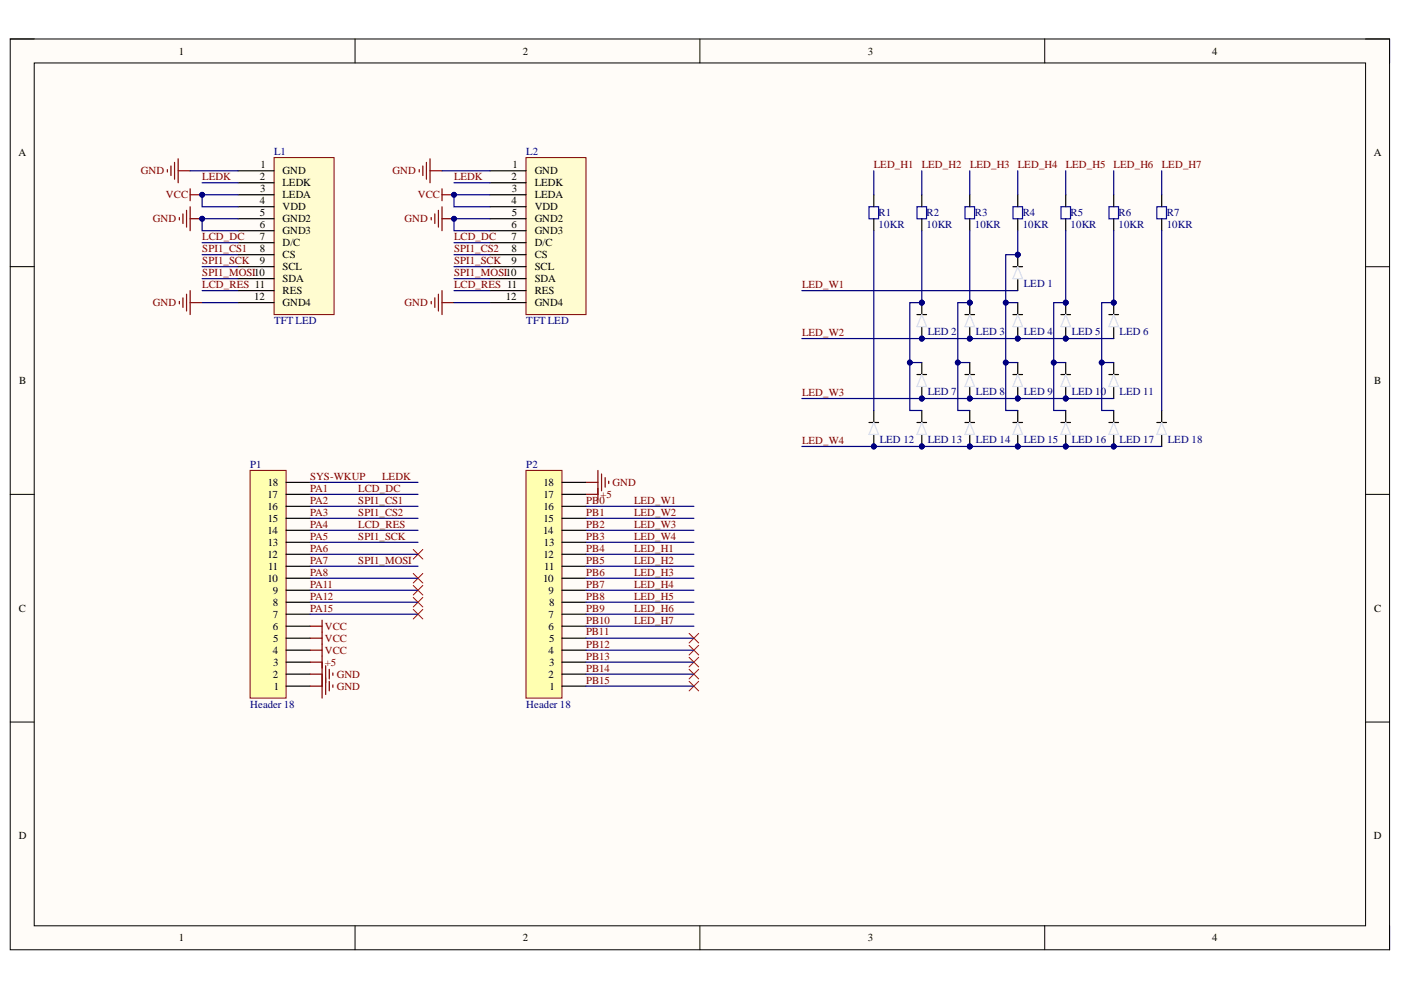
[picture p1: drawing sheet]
# Altium project RobotHead.PrjPcb
1 sheet, 29 parts. Net scope: global (net labels, ports and power ports of the same name join across sheets).
Board file: RobotHead.PcbDoc

## Sheet RobotHead.SchDoc
size A4; SheetNumber: 1; SheetTotal: 1

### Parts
L1  TFT LED  [LCD-1.28 IPS - (2)]
L2  TFT LED  [LCD-1.28 IPS - (2)]
LED_1  LED 0603  [LED 0603]  (value not drawn)
LED_2  LED 0603  [LED 0603]  (value not drawn)
LED_3  LED 0603  [LED 0603]  (value not drawn)
LED_4  LED 0603  [LED 0603]  (value not drawn)
LED_5  LED 0603  [LED 0603]  (value not drawn)
LED_6  LED 0603  [LED 0603]  (value not drawn)
LED_7  LED 0603  [LED 0603]  (value not drawn)
LED_8  LED 0603  [LED 0603]  (value not drawn)
LED_9  LED 0603  [LED 0603]  (value not drawn)
LED_10  LED 0603  [LED 0603]  (value not drawn)
LED_11  LED 0603  [LED 0603]  (value not drawn)
LED_12  LED 0603  [LED 0603]  (value not drawn)
LED_13  LED 0603  [LED 0603]  (value not drawn)
LED_14  LED 0603  [LED 0603]  (value not drawn)
LED_15  LED 0603  [LED 0603]  (value not drawn)
LED_16  LED 0603  [LED 0603]  (value not drawn)
LED_17  LED 0603  [LED 0603]  (value not drawn)
LED_18  LED 0603  [LED 0603]  (value not drawn)
P1  Header 18  [HDR1X18]
P2  Header 18  [HDR1X18]
R1  10KR  [CR1608-0603]
R2  10KR  [CR1608-0603]
R3  10KR  [CR1608-0603]
R4  10KR  [CR1608-0603]
R5  10KR  [CR1608-0603]
R6  10KR  [CR1608-0603]
R7  10KR  [CR1608-0603]

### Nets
+5: P1.3 P2.17
GND: L1.1(GND) L1.5(GND2) L1.6(GND3) L1.12(GND4) L2.1(GND) L2.5(GND2) L2.6(GND3) L2.12(GND4) P1.1 P1.2 P2.18
VCC: L1.3(LEDA) L1.4(VDD) L2.3(LEDA) L2.4(VDD) P1.4 P1.5 P1.6
LCD_DC: L1.7(D/C) L2.7(D/C) P1.17  [also labelled PA1]
LCD_RES: L1.11(RES) L2.11(RES) P1.14  [also labelled PA4]
LED_H1: P2.12 R1.2  [also labelled PB4]
LED_H2: P2.11 R2.2  [also labelled PB5]
LED_H3: P2.10 R3.2  [also labelled PB6]
LED_H4: P2.9 R4.2  [also labelled PB7]
LED_H5: P2.8 R5.2  [also labelled PB8]
LED_H6: P2.7 R6.2  [also labelled PB9]
LED_H7: P2.6 R7.2  [also labelled PB10]
LED_W1: LED_1.1 P2.16  [also labelled PB0]
LED_W2: LED_2.1 LED_3.1 LED_4.1 LED_5.1 LED_6.1 P2.15  [also labelled PB1]
LED_W3: LED_7.1 LED_8.1 LED_9.1 LED_10.1 LED_11.1 P2.14  [also labelled PB2]
LED_W4: LED_12.1 LED_13.1 LED_14.1 LED_15.1 LED_16.1 LED_17.1 LED_18.1 P2.13  [also labelled PB3]
LEDK: L1.2(LEDK) L2.2(LEDK) P1.18  [also labelled SYS-WKUP]
PA2: L1.8(CS) P1.16  [also labelled SPI1_CS1]
PA3: L2.8(CS) P1.15  [also labelled SPI1_CS2]
PA5: L1.9(SCL) L2.9(SCL) P1.13  [also labelled SPI1_SCK]
PA6: P1.12
PA7: L1.10(SDA) L2.10(SDA) P1.11  [also labelled SPI1_MOSI]
PA8: P1.10
PA11: P1.9
PA12: P1.8
PA15: P1.7
PB11: P2.5
PB12: P2.4
PB13: P2.3
PB14: P2.2
PB15: P2.1
NetLED_1_2: LED_1.2 LED_4.2 LED_9.2 LED_15.2 R4.1
NetLED_2_2: LED_2.2 LED_7.2 LED_13.2 R2.1
NetLED_3_2: LED_3.2 LED_8.2 LED_14.2 R3.1
NetLED_5_2: LED_5.2 LED_10.2 LED_16.2 R5.1
NetLED_6_2: LED_6.2 LED_11.2 LED_17.2 R6.1
NetLED_12_2: LED_12.2 R1.1
NetLED_18_2: LED_18.2 R7.1
